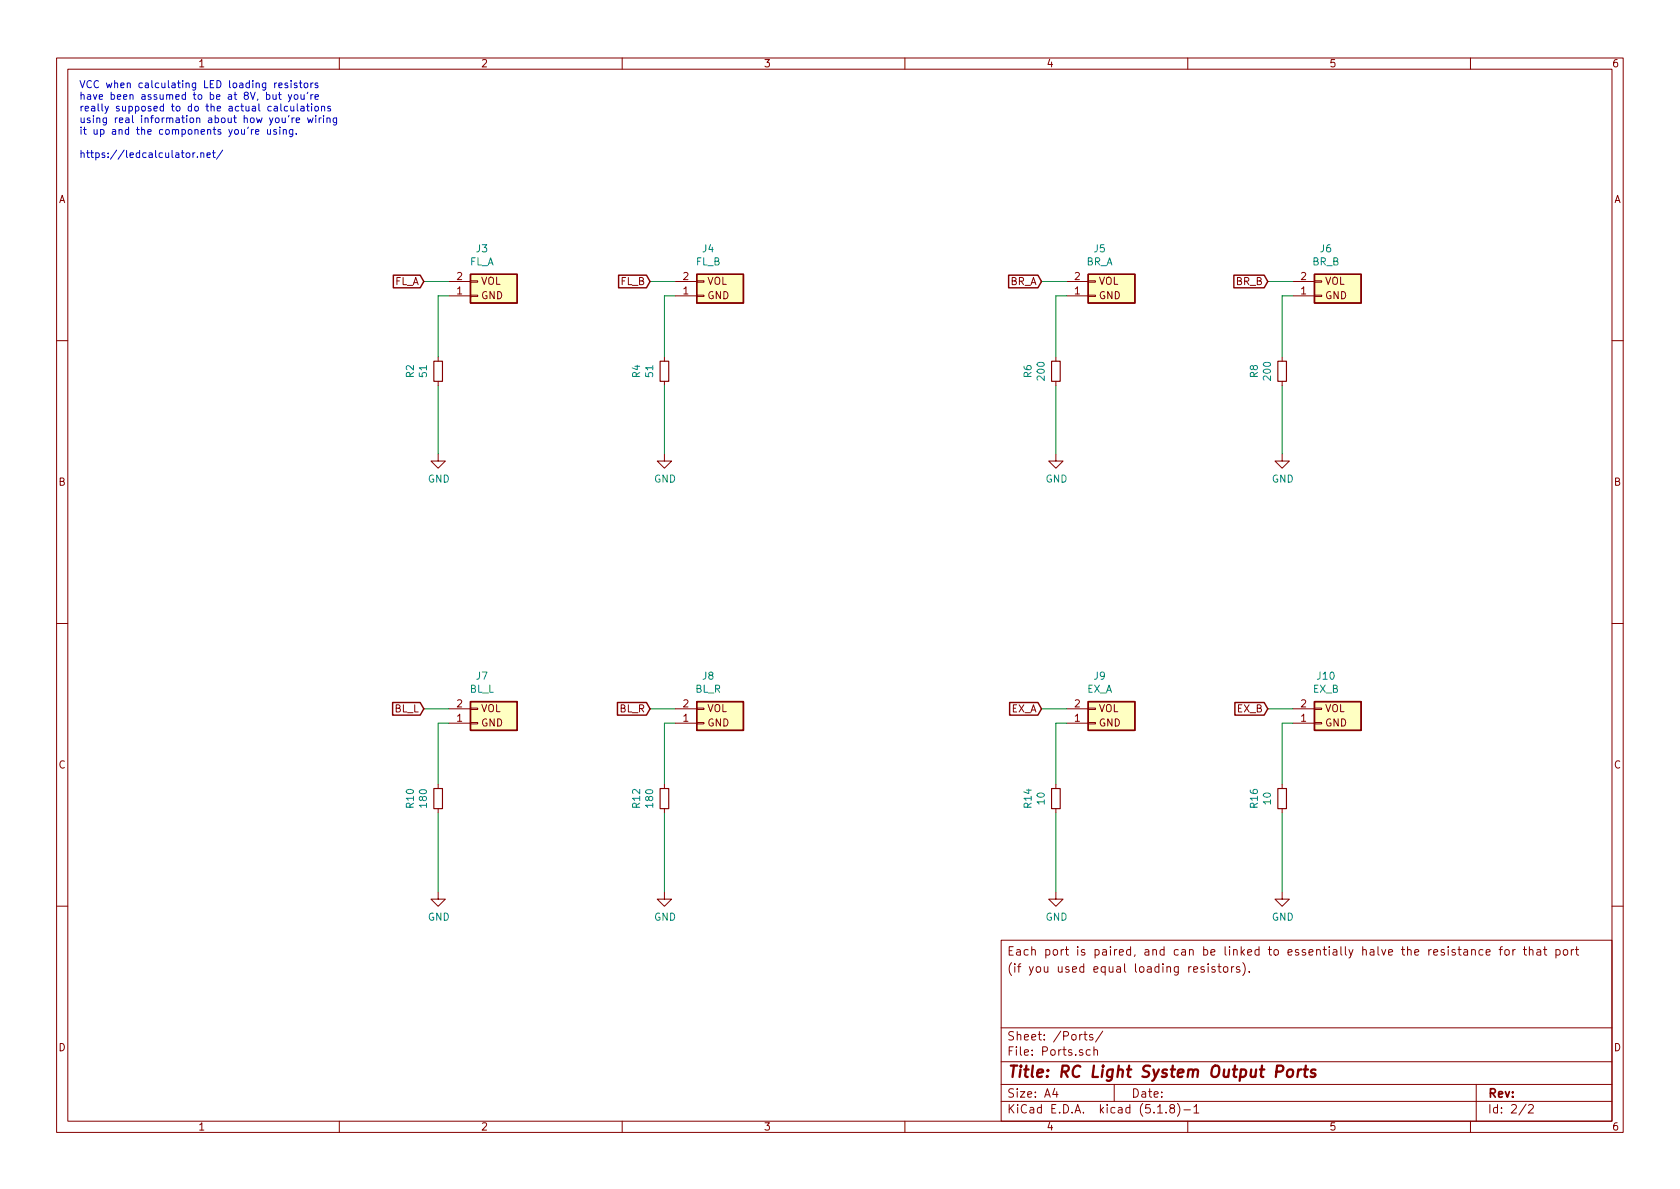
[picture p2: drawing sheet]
EESchema Schematic File Version 4
EELAYER 30 0
EELAYER END
$Descr A4 11693 8268
encoding utf-8
Sheet 2 2
Title "RC Light System Output Ports"
Date ""
Rev ""
Comp ""
Comment1 ""
Comment2 ""
Comment3 "(if you used equal loading resistors)."
Comment4 "Each port is paired, and can be linked to essentially halve the resistance for that port"
$EndDescr
$Comp
L rc_light_system:Conn_Light_Port J?
U 1 1
P 3325 1850
AR Path="/64E4897F" Ref="J?"  Part="1" 
AR Path="/64E3CE93/64E4897F" Ref="J3"  Part="1" 
F 0 "J3" H 3355 1725 50  0000 C CNN
F 1 "FL_A" H 3355 1816 50  0000 C CNN
F 2 "Connector_JST:JST_XH_B2B-XH-A_1x02_P2.50mm_Vertical" H 3325 1850 50  0001 C CNN
F 3 "~" H 3325 1850 50  0001 C CNN
	1    3325 1850
	1    0    0    1   
$EndComp
$Comp
L power:GND #PWR?
U 1 1
P 3050 3150
AR Path="/64E48992" Ref="#PWR?"  Part="1" 
AR Path="/64E3CE93/64E48992" Ref="#PWR0108"  Part="1" 
F 0 "#PWR0108" H 3050 2900 50  0001 C CNN
F 1 "GND" H 3055 2977 50  0000 C CNN
F 2 "" H 3050 3150 50  0001 C CNN
F 3 "" H 3050 3150 50  0001 C CNN
	1    3050 3150
	1    0    0    -1  
$EndComp
$Comp
L Device:R_Small R?
U 1 1
P 3050 2575
AR Path="/64E489A0" Ref="R?"  Part="1" 
AR Path="/64E3CE93/64E489A0" Ref="R2"  Part="1" 
F 0 "R2" V 2854 2575 50  0000 C CNN
F 1 "51" V 2945 2575 50  0000 C CNN
F 2 "resistor:R_Axial_DIN0207_L6.3mm_D2.5mm_P7.62mm_Horizontal" H 3050 2575 50  0001 C CNN
F 3 "~" H 3050 2575 50  0001 C CNN
	1    3050 2575
	1    0    0    1   
$EndComp
Wire Wire Line
	3125 2050 3050 2050
Text GLabel 2950 1950 0    50   Input ~ 0
FL_A
$Comp
L rc_light_system:Conn_Light_Port J?
U 1 1
P 4900 1850
AR Path="/64E489AB" Ref="J?"  Part="1" 
AR Path="/64E3CE93/64E489AB" Ref="J4"  Part="1" 
F 0 "J4" H 4930 1725 50  0000 C CNN
F 1 "FL_B" H 4930 1816 50  0000 C CNN
F 2 "Connector_JST:JST_XH_B2B-XH-A_1x02_P2.50mm_Vertical" H 4900 1850 50  0001 C CNN
F 3 "~" H 4900 1850 50  0001 C CNN
	1    4900 1850
	1    0    0    1   
$EndComp
$Comp
L power:GND #PWR?
U 1 1
P 4625 3150
AR Path="/64E489BE" Ref="#PWR?"  Part="1" 
AR Path="/64E3CE93/64E489BE" Ref="#PWR0110"  Part="1" 
F 0 "#PWR0110" H 4625 2900 50  0001 C CNN
F 1 "GND" H 4630 2977 50  0000 C CNN
F 2 "" H 4625 3150 50  0001 C CNN
F 3 "" H 4625 3150 50  0001 C CNN
	1    4625 3150
	1    0    0    -1  
$EndComp
$Comp
L Device:R_Small R?
U 1 1
P 4625 2575
AR Path="/64E489CC" Ref="R?"  Part="1" 
AR Path="/64E3CE93/64E489CC" Ref="R4"  Part="1" 
F 0 "R4" V 4429 2575 50  0000 C CNN
F 1 "51" V 4520 2575 50  0000 C CNN
F 2 "resistor:R_Axial_DIN0207_L6.3mm_D2.5mm_P7.62mm_Horizontal" H 4625 2575 50  0001 C CNN
F 3 "~" H 4625 2575 50  0001 C CNN
	1    4625 2575
	1    0    0    1   
$EndComp
Wire Wire Line
	4700 2050 4625 2050
Text GLabel 4525 1950 0    50   Input ~ 0
FL_B
$Comp
L rc_light_system:Conn_Light_Port J?
U 1 1
P 7625 1850
AR Path="/64E6F072" Ref="J?"  Part="1" 
AR Path="/64E3CE93/64E6F072" Ref="J5"  Part="1" 
F 0 "J5" H 7655 1725 50  0000 C CNN
F 1 "BR_A" H 7655 1816 50  0000 C CNN
F 2 "Connector_JST:JST_XH_B2B-XH-A_1x02_P2.50mm_Vertical" H 7625 1850 50  0001 C CNN
F 3 "~" H 7625 1850 50  0001 C CNN
	1    7625 1850
	1    0    0    1   
$EndComp
$Comp
L power:GND #PWR?
U 1 1
P 7350 3150
AR Path="/64E6F085" Ref="#PWR?"  Part="1" 
AR Path="/64E3CE93/64E6F085" Ref="#PWR02"  Part="1" 
F 0 "#PWR02" H 7350 2900 50  0001 C CNN
F 1 "GND" H 7355 2977 50  0000 C CNN
F 2 "" H 7350 3150 50  0001 C CNN
F 3 "" H 7350 3150 50  0001 C CNN
	1    7350 3150
	1    0    0    -1  
$EndComp
$Comp
L Device:R_Small R?
U 1 1
P 7350 2575
AR Path="/64E6F093" Ref="R?"  Part="1" 
AR Path="/64E3CE93/64E6F093" Ref="R6"  Part="1" 
F 0 "R6" V 7154 2575 50  0000 C CNN
F 1 "200" V 7245 2575 50  0000 C CNN
F 2 "resistor:R_Axial_DIN0207_L6.3mm_D2.5mm_P7.62mm_Horizontal" H 7350 2575 50  0001 C CNN
F 3 "~" H 7350 2575 50  0001 C CNN
	1    7350 2575
	1    0    0    1   
$EndComp
Wire Wire Line
	7425 2050 7350 2050
Text GLabel 7250 1950 0    50   Input ~ 0
BR_A
$Comp
L rc_light_system:Conn_Light_Port J?
U 1 1
P 9200 1850
AR Path="/64E6F09E" Ref="J?"  Part="1" 
AR Path="/64E3CE93/64E6F09E" Ref="J6"  Part="1" 
F 0 "J6" H 9230 1725 50  0000 C CNN
F 1 "BR_B" H 9230 1816 50  0000 C CNN
F 2 "Connector_JST:JST_XH_B2B-XH-A_1x02_P2.50mm_Vertical" H 9200 1850 50  0001 C CNN
F 3 "~" H 9200 1850 50  0001 C CNN
	1    9200 1850
	1    0    0    1   
$EndComp
$Comp
L power:GND #PWR?
U 1 1
P 8925 3150
AR Path="/64E6F0B1" Ref="#PWR?"  Part="1" 
AR Path="/64E3CE93/64E6F0B1" Ref="#PWR04"  Part="1" 
F 0 "#PWR04" H 8925 2900 50  0001 C CNN
F 1 "GND" H 8930 2977 50  0000 C CNN
F 2 "" H 8925 3150 50  0001 C CNN
F 3 "" H 8925 3150 50  0001 C CNN
	1    8925 3150
	1    0    0    -1  
$EndComp
$Comp
L Device:R_Small R?
U 1 1
P 8925 2575
AR Path="/64E6F0BF" Ref="R?"  Part="1" 
AR Path="/64E3CE93/64E6F0BF" Ref="R8"  Part="1" 
F 0 "R8" V 8729 2575 50  0000 C CNN
F 1 "200" V 8820 2575 50  0000 C CNN
F 2 "resistor:R_Axial_DIN0207_L6.3mm_D2.5mm_P7.62mm_Horizontal" H 8925 2575 50  0001 C CNN
F 3 "~" H 8925 2575 50  0001 C CNN
	1    8925 2575
	1    0    0    1   
$EndComp
Wire Wire Line
	9000 2050 8925 2050
Text GLabel 8825 1950 0    50   Input ~ 0
BR_B
$Comp
L rc_light_system:Conn_Light_Port J?
U 1 1
P 3325 4825
AR Path="/64E9431B" Ref="J?"  Part="1" 
AR Path="/64E3CE93/64E9431B" Ref="J7"  Part="1" 
F 0 "J7" H 3355 4700 50  0000 C CNN
F 1 "BL_L" H 3355 4791 50  0000 C CNN
F 2 "Connector_JST:JST_XH_B2B-XH-A_1x02_P2.50mm_Vertical" H 3325 4825 50  0001 C CNN
F 3 "~" H 3325 4825 50  0001 C CNN
	1    3325 4825
	1    0    0    1   
$EndComp
$Comp
L power:GND #PWR?
U 1 1
P 3050 6200
AR Path="/64E9432E" Ref="#PWR?"  Part="1" 
AR Path="/64E3CE93/64E9432E" Ref="#PWR06"  Part="1" 
F 0 "#PWR06" H 3050 5950 50  0001 C CNN
F 1 "GND" H 3055 6027 50  0000 C CNN
F 2 "" H 3050 6200 50  0001 C CNN
F 3 "" H 3050 6200 50  0001 C CNN
	1    3050 6200
	1    0    0    -1  
$EndComp
$Comp
L Device:R_Small R?
U 1 1
P 3050 5550
AR Path="/64E9433C" Ref="R?"  Part="1" 
AR Path="/64E3CE93/64E9433C" Ref="R10"  Part="1" 
F 0 "R10" V 2854 5550 50  0000 C CNN
F 1 "180" V 2945 5550 50  0000 C CNN
F 2 "resistor:R_Axial_DIN0207_L6.3mm_D2.5mm_P7.62mm_Horizontal" H 3050 5550 50  0001 C CNN
F 3 "~" H 3050 5550 50  0001 C CNN
	1    3050 5550
	1    0    0    1   
$EndComp
Wire Wire Line
	3125 5025 3050 5025
Text GLabel 2950 4925 0    50   Input ~ 0
BL_L
$Comp
L rc_light_system:Conn_Light_Port J?
U 1 1
P 4900 4825
AR Path="/64E94347" Ref="J?"  Part="1" 
AR Path="/64E3CE93/64E94347" Ref="J8"  Part="1" 
F 0 "J8" H 4930 4700 50  0000 C CNN
F 1 "BL_R" H 4930 4791 50  0000 C CNN
F 2 "Connector_JST:JST_XH_B2B-XH-A_1x02_P2.50mm_Vertical" H 4900 4825 50  0001 C CNN
F 3 "~" H 4900 4825 50  0001 C CNN
	1    4900 4825
	1    0    0    1   
$EndComp
$Comp
L power:GND #PWR?
U 1 1
P 4625 6200
AR Path="/64E9435A" Ref="#PWR?"  Part="1" 
AR Path="/64E3CE93/64E9435A" Ref="#PWR08"  Part="1" 
F 0 "#PWR08" H 4625 5950 50  0001 C CNN
F 1 "GND" H 4630 6027 50  0000 C CNN
F 2 "" H 4625 6200 50  0001 C CNN
F 3 "" H 4625 6200 50  0001 C CNN
	1    4625 6200
	1    0    0    -1  
$EndComp
$Comp
L Device:R_Small R?
U 1 1
P 4625 5550
AR Path="/64E94368" Ref="R?"  Part="1" 
AR Path="/64E3CE93/64E94368" Ref="R12"  Part="1" 
F 0 "R12" V 4429 5550 50  0000 C CNN
F 1 "180" V 4520 5550 50  0000 C CNN
F 2 "resistor:R_Axial_DIN0207_L6.3mm_D2.5mm_P7.62mm_Horizontal" H 4625 5550 50  0001 C CNN
F 3 "~" H 4625 5550 50  0001 C CNN
	1    4625 5550
	1    0    0    1   
$EndComp
Wire Wire Line
	4700 5025 4625 5025
Text GLabel 4525 4925 0    50   Input ~ 0
BL_R
$Comp
L rc_light_system:Conn_Light_Port J?
U 1 1
P 7625 4825
AR Path="/64EAD0B8" Ref="J?"  Part="1" 
AR Path="/64E3CE93/64EAD0B8" Ref="J9"  Part="1" 
F 0 "J9" H 7655 4700 50  0000 C CNN
F 1 "EX_A" H 7655 4791 50  0000 C CNN
F 2 "Connector_JST:JST_XH_B2B-XH-A_1x02_P2.50mm_Vertical" H 7625 4825 50  0001 C CNN
F 3 "~" H 7625 4825 50  0001 C CNN
	1    7625 4825
	1    0    0    1   
$EndComp
$Comp
L power:GND #PWR?
U 1 1
P 7350 6200
AR Path="/64EAD0CB" Ref="#PWR?"  Part="1" 
AR Path="/64E3CE93/64EAD0CB" Ref="#PWR010"  Part="1" 
F 0 "#PWR010" H 7350 5950 50  0001 C CNN
F 1 "GND" H 7355 6027 50  0000 C CNN
F 2 "" H 7350 6200 50  0001 C CNN
F 3 "" H 7350 6200 50  0001 C CNN
	1    7350 6200
	1    0    0    -1  
$EndComp
$Comp
L Device:R_Small R?
U 1 1
P 7350 5550
AR Path="/64EAD0D9" Ref="R?"  Part="1" 
AR Path="/64E3CE93/64EAD0D9" Ref="R14"  Part="1" 
F 0 "R14" V 7154 5550 50  0000 C CNN
F 1 "10" V 7245 5550 50  0000 C CNN
F 2 "resistor:R_Axial_DIN0207_L6.3mm_D2.5mm_P7.62mm_Horizontal" H 7350 5550 50  0001 C CNN
F 3 "~" H 7350 5550 50  0001 C CNN
	1    7350 5550
	1    0    0    1   
$EndComp
Wire Wire Line
	7425 5025 7350 5025
Text GLabel 7250 4925 0    50   Input ~ 0
EX_A
$Comp
L rc_light_system:Conn_Light_Port J?
U 1 1
P 9200 4825
AR Path="/64EAD0E4" Ref="J?"  Part="1" 
AR Path="/64E3CE93/64EAD0E4" Ref="J10"  Part="1" 
F 0 "J10" H 9230 4700 50  0000 C CNN
F 1 "EX_B" H 9230 4791 50  0000 C CNN
F 2 "Connector_JST:JST_XH_B2B-XH-A_1x02_P2.50mm_Vertical" H 9200 4825 50  0001 C CNN
F 3 "~" H 9200 4825 50  0001 C CNN
	1    9200 4825
	1    0    0    1   
$EndComp
$Comp
L power:GND #PWR?
U 1 1
P 8925 6200
AR Path="/64EAD0F7" Ref="#PWR?"  Part="1" 
AR Path="/64E3CE93/64EAD0F7" Ref="#PWR012"  Part="1" 
F 0 "#PWR012" H 8925 5950 50  0001 C CNN
F 1 "GND" H 8930 6027 50  0000 C CNN
F 2 "" H 8925 6200 50  0001 C CNN
F 3 "" H 8925 6200 50  0001 C CNN
	1    8925 6200
	1    0    0    -1  
$EndComp
$Comp
L Device:R_Small R?
U 1 1
P 8925 5550
AR Path="/64EAD105" Ref="R?"  Part="1" 
AR Path="/64E3CE93/64EAD105" Ref="R16"  Part="1" 
F 0 "R16" V 8729 5550 50  0000 C CNN
F 1 "10" V 8820 5550 50  0000 C CNN
F 2 "resistor:R_Axial_DIN0207_L6.3mm_D2.5mm_P7.62mm_Horizontal" H 8925 5550 50  0001 C CNN
F 3 "~" H 8925 5550 50  0001 C CNN
	1    8925 5550
	1    0    0    1   
$EndComp
Wire Wire Line
	9000 5025 8925 5025
Text GLabel 8825 4925 0    50   Input ~ 0
EX_B
Text Notes 550  1100 0    50   ~ 0
VCC when calculating LED loading resistors\nhave been assumed to be at 8V, but you're\nreally supposed to do the actual calculations\nusing real information about how you're wiring\nit up and the components you're using.\n\nhttps://ledcalculator.net/
Wire Wire Line
	3050 2050 3050 2475
Wire Wire Line
	4625 2050 4625 2475
Wire Wire Line
	2950 1950 3125 1950
Wire Wire Line
	4525 1950 4700 1950
Wire Wire Line
	3050 2675 3050 3150
Wire Wire Line
	4625 2675 4625 3150
Wire Wire Line
	7350 2050 7350 2475
Wire Wire Line
	8925 2050 8925 2475
Wire Wire Line
	7250 1950 7425 1950
Wire Wire Line
	8825 1950 9000 1950
Wire Wire Line
	3050 5025 3050 5450
Wire Wire Line
	4625 5025 4625 5450
Wire Wire Line
	7350 5025 7350 5450
Wire Wire Line
	8925 5025 8925 5450
Wire Wire Line
	7250 4925 7425 4925
Wire Wire Line
	8825 4925 9000 4925
Wire Wire Line
	2950 4925 3125 4925
Wire Wire Line
	4525 4925 4700 4925
Wire Wire Line
	7350 2675 7350 3150
Wire Wire Line
	8925 2675 8925 3150
Wire Wire Line
	3050 5650 3050 6200
Wire Wire Line
	4625 5650 4625 6200
Wire Wire Line
	7350 5650 7350 6200
Wire Wire Line
	8925 5650 8925 6200
$EndSCHEMATC
